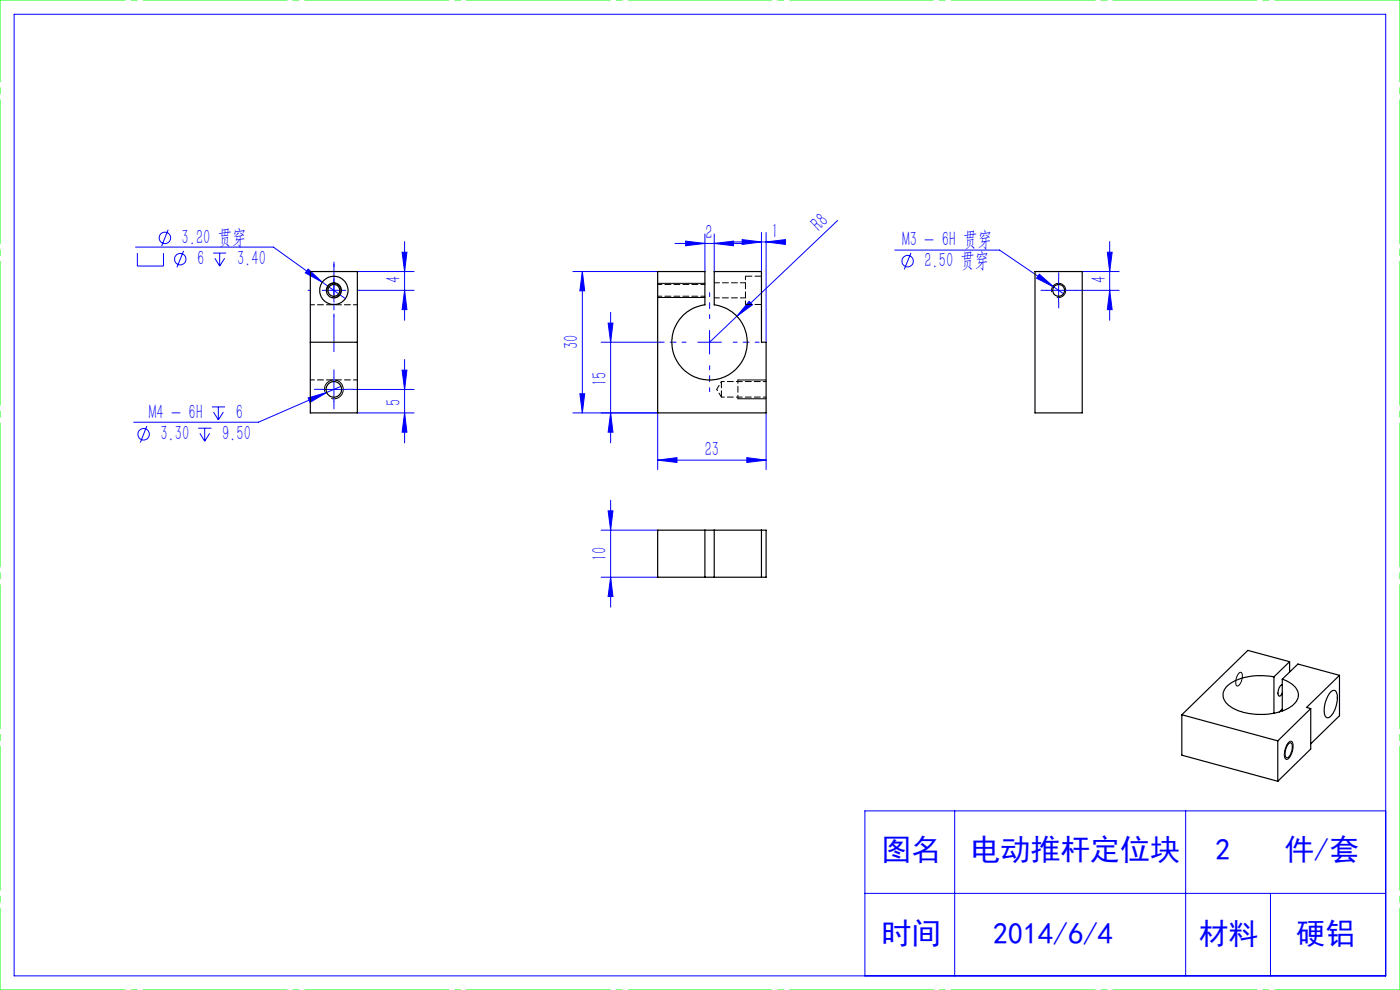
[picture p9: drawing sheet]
<svg xmlns="http://www.w3.org/2000/svg" width="297mm" height="210mm" viewBox="0 0 297 210" stroke-linecap="round" stroke-linejoin="round" font-family="sans-serif">
<g fill="none" stroke="#00f" stroke-width=".21">
<path d="M3 3h291v204h-291zM28.8 52.4h29.2l10.4 7.5M29.1 53.7v2.7h5.6v-2.7M35.7 48.7l-1.4 3.5M38.9 53.2l-1.4 3.5M45.2 53.7h2.8M45.6 54.8l1 1.6M46.6 53.7v2.7M47.7 54.8l-1.1 1.6M65.4 57.1l3 2.8-3.6-2zM68.4 59.9l4.9 3.5M70.8 59.1v5"/>
<path d="M75.8 57.6h12M85.3 53.5h1l-.5 4.1zM85.8 51.3v16.6M121.5 57.6h18M123.5 57.6v30M123.5 57.6l.5 4.1h-1zM143.2 51.6h14.7M145.5 51.1l4 .5-4 .5zM149.5 49.6v8M151.5 51.6l4.1-.5v1zM151.5 49.6v8M155.2 51.3h11.5"/>
<path d="M157.4 50.8l4.1 .5-4.1 .5zM161.5 49.3v8.3M162.5 51.3l4.1-.5v1zM162.5 49.3v23.3M177.7 46.8l-21.4 20.3M189.8 53h22.3l11.5 7.9M193.3 53.6l-1.5 3.5M220.5 58.2l3.1 2.7-3.7-1.9zM224.6 59.1v5M229.6 57.6h7.8M234.9 53.5h1l-.5 4.1zM235.4 51.3v16.6"/>
<path d="M68.3 61.6h5M76.3 61.6h11.5M85.3 78.5h1l-.5 4.1zM85.8 61.6l.5 4.1h-1zM85.8 76.3v17.6M127.5 72.6h12.5M129 68.5h1l-.5 4.1zM129.5 66.2v27.7M148 72.6h5M150.5 70.1v5M156.3 67.1l-5.8 5.5M158.9 63.9l.7 .8-3.3 2.4z"/>
<path d="M222.1 61.6h5M223.6 60.9l2 1.4M228.3 61.6h9.1M235.4 61.6l.5 4.1h-1zM31.2 90.4l-1.4 3.5M42.1 90.8h2.7M42.4 91.9l1 1.7M43.4 90.8v2.8M44.5 91.9l-1.1 1.7M44.9 86.3h2.8M45.3 87.4l1 1.7M46.3 86.3v2.8"/>
<path d="M47.4 87.4l-1.1 1.7M65.4 84.4l3.9-1.2-3.5 2.2zM68.3 82.6h5M69.3 83.2l-14.5 6.4h-26.4M70.8 80.1v5M72.4 81.9l-3.1 1.3M75 82.6h12.8M75.8 87.6h12M85.8 87.6l.5 4.1h-1zM121.5 87.6h18v12M123 83.5h1l-.5 4.1zM129.5 87.6l.5 4.1h-1z"/>
<path d="M139.5 97.6l4.1-.5v1zM139.5 97.6h23M158.4 97.1l4.1 .5-4.1 .5zM162.5 87.6v12M127.5 112.5h12M129 108.4h1l-.5 4.1zM129.5 106.1v22.7M127.5 122.4h12M129.5 122.4l.5 4.1h-1zM202.5 172v35M251.5 172v35M294 172h-110.5v35"/>
<path d="M183.5 189.5h110.5M269.5 189.5v17.5"/>
<circle cx="35" cy="50.5" r="1.21"/>
<circle cx="38.2" cy="55" r="1.2"/>
<circle cx="192.5" cy="55.4" r="1.2"/>
<circle cx="30.5" cy="92.1" r="1.21"/>
</g>
<path d="M69.4 62a1.49 1.49 0 0 1 1.3-1.9 1.49 1.49 0 0 1 1.6 1.6 1.49 1.49 0 0 1-1.9 1.3M139.5 60.1h10M139.5 63.1h10M223.1 62a1.49 1.49 0 0 1 1.3-1.9 1.49 1.49 0 0 1 1.7 1.6 1.49 1.49 0 0 1-1.9 1.3M68.9 83.1a1.99 1.99 0 0 1 1.7-2.5 1.99 1.99 0 0 1 2.2 2.2 1.99 1.99 0 0 1-2.5 1.7M156.5 84.6h6M156.5 80.6h6M262.9 142.7h.1a.49 .49 0 0 1 .5 .1 .49 .49 0 0 1 .1 .6 2.07 2.07 0 0 1-1.2 2.1 2.42 2.42 0 0 1 .5-2.8zM273.3 157.5a.54 .54 0 0 1 .7-.2 .54 .54 0 0 1 .3 .6 3.4 3.4 0 0 1-1.3 3.2 1.51 1.51 0 0 1-.4-2l.4-1.1z" fill="none" stroke="#000" stroke-width=".21"/>
<path d="M70.8 56.6v-.5M224.6 59.1v-1.3M65.8 61.6h-.5M70.8 66.6v.5M75.8 61.6h.5M222.1 61.6h-1.3M224.6 64.1v1.2M227.1 61.6h1.2M68.3 82.6h-1.6M70.8 80.1v-1.7M70.8 85.1v1.6M73.3 82.6h1.7" fill="none" stroke="#00f" stroke-width=".21" stroke-dasharray="30.5 1.3 1.3 1.3"/>
<path d="M156.5 80.6v4" fill="none" stroke="#000" stroke-width=".21" stroke-dasharray="1.3 .6" stroke-dashoffset=".5"/>
<path d="M145.5 72.6h-5.5M150.5 67.6v-5.5M150.5 77.6v5.5M155.5 72.6h5.5" fill="none" stroke="#00f" stroke-width=".21" stroke-dasharray="30.5 1.3 1.3 1.3" stroke-dashoffset="29.6"/>
<path d="M70.8 74.6v-19" fill="none" stroke="#00f" stroke-width=".21" stroke-dasharray="30.5 1.3 1.3 1.3" stroke-dashoffset="22.9"/>
<path d="M0 0h297M0 210h297" fill="none" stroke="#0f0" stroke-width=".21" stroke-dasharray="30.5 1.3 1.3 1.3" stroke-dashoffset="3.9"/>
<path d="M0 210v-210M297 210v-210" fill="none" stroke="#0f0" stroke-width=".21" stroke-dasharray="30.5 1.3 1.3 1.3" stroke-dashoffset="13.1"/>
<g fill="#00f">
<path d="M158.9 63.9l.7 .8-3.3 2.4z"/>
<path d="M162.5 51.3l4.1-.5v1zM157.4 50.8l4.1 .5-4.1 .5z"/>
<path d="M145.5 51.1l4 .5-4 .5zM151.5 51.6l4.1-.5v1zM220.5 58.2l-.6 .8 3.7 1.9zM65.4 84.4l.4 1 3.5-2.2zM65.4 57.1l-.6 .8 3.6 2z"/>
<path d="M139.5 97.6l4.1-.5v1zM158.4 97.1l4.1 .5-4.1 .5z"/>
<path d="M85.8 61.6l.5 4.1h-1zM85.3 53.5h1l-.5 4.1z"/>
<path d="M129.5 87.6l.5 4.1h-1zM129 68.5h1l-.5 4.1z"/>
<path d="M235.4 61.6l.5 4.1h-1zM234.9 53.5h1l-.5 4.1zM129.5 122.4l.5 4.1h-1zM129 108.4h1l-.5 4.1z"/>
<path d="M123.5 57.6l.5 4.1h-1zM123 83.5h1l-.5 4.1zM85.3 78.5h1l-.5 4.1zM85.8 87.6l.5 4.1h-1z"/>
</g>
<g fill="none" stroke="#000" stroke-width=".25">
<path d="M65.8 57.6h10v30h-10zM139.5 57.6h10v7.1a8 8 0 0 0-5.7 12.2 8 8 0 0 0 13.5 0 8 8 0 0 0-5.8-12.2v-7.1h10v15h1v15h-23zM219.6 57.6h10v30h-10zM65.8 72.6h10M149.5 112.5h2M149.5 112.5v9.9M149.5 112.5h-10v9.9h10M151.5 112.5v9.9M151.5 112.5h11v9.9h-11M161.5 112.5v9.9M149.5 122.4h2M250.7 151.6l20.4 5.6"/>
<path d="M250.7 151.6v8.6l20.4 5.5M270.3 143.6a12.6 12.6 0 0 0-9.7 1.7 2.62 2.62 0 0 0 .3 4.5 13.1 13.1 0 0 0 13.1 0 2.71 2.71 0 0 0 1.4-2.6 2.71 2.71 0 0 0-1.7-2.3l-1.7-.8M270.3 143.6v7.7M271.1 157.2v8.5M272 145.3a1.76 1.76 0 0 0-.6 2.4l.3-.2 .3-.5M272 144.1v6.7M272 150.4l-.6 .6M273.4 157.7a.52 .52 0 0 1 .7 0 .52 .52 0 0 1 .1 .7 2.62 2.62 0 0 1-1.2 2.4 1.11 1.11 0 0 1-.3-1.6l.2-.8zM273.6 140.4l-3.3 3.2M273.6 140.4l-8.9-2.4-14 13.6M273.6 140.4v2.1M278.1 150.3l-7 6.9"/>
<path d="M278.1 150.3v8.6l-7 6.8M282.4 146.7a.74 .74 0 0 1 .8-.2 .74 .74 0 0 1 .5 .8 5.6 5.6 0 0 1-1.8 4.9 .81 .81 0 0 1-.9-1 6 6 0 0 1 1.4-4.5zM284.2 143.3l-8.9-2.4-3.3 3.2M284.2 143.3l-7 6.8 .9 .2M284.2 143.3v8.5l-6.1 6"/>
<circle cx="70.8" cy="61.6" r="1.6"/>
<circle cx="70.8" cy="61.6" r="3"/>
<circle cx="70.8" cy="61.6" r="1.24"/>
<circle cx="224.6" cy="61.6" r="1.25"/>
<circle cx="70.8" cy="82.6" r="1.65"/>
</g>
<path d="M158.1 58.6v6" fill="none" stroke="#000" stroke-width=".21" stroke-dasharray="1.3 .6" stroke-dashoffset=".5"/>
<path d="M161.5 58.6h-3.4M158.1 64.6h3.4M153 80.9v3.3" fill="none" stroke="#000" stroke-width=".21" stroke-dasharray="1.3 .6" stroke-dashoffset="-.1"/>
<path d="M153 84.2h9.5M162.5 80.9h-9.5" fill="none" stroke="#000" stroke-width=".21" stroke-dasharray="1.3 .6" stroke-dashoffset=".6"/>
<path d="M152.1 82.6l.9 1.6M153 80.9l-.9 1.7" fill="none" stroke="#000" stroke-width=".21" stroke-dasharray="1.3 .6" stroke-dashoffset="1"/>
<path d="M158.1 60h-6.6M151.5 63.2h6.6" fill="none" stroke="#000" stroke-width=".21" stroke-dasharray="1.3 .6" stroke-dashoffset=".2"/>
<path d="M65.8 64.6h10M139.5 62.8h10M149.5 60.3h-10M65.8 80.6h10" fill="none" stroke="#000" stroke-width=".21" stroke-dasharray="1.3 .6" stroke-dashoffset=".4"/>
<g font-size="6.3" fill="#00f">
<text x="187" y="182.5">图名</text>
<text x="205.9" y="182.5">电动推杆定位块</text>
<text x="257.8" y="182.5">2</text>
<text x="272.5" y="182.5">件/套</text>
<text x="187" y="200.3">时间</text>
<text x="210.7" y="200.3">2014/6/4</text>
<text x="254.3" y="200.3">材料</text>
<text x="274.9" y="200.3">硬铝</text>
</g>
<g font-size="4.4" fill="#00f">
<text x="38.5" y="51.8">3.20 贯穿</text>
<text x="149.7" y="50.7">2</text>
<text x="163.7" y="50.4">1</text>
<text x="173.8" y="49.3" transform="rotate(-44 173.8 49.3)">R8</text>
<text x="191.4" y="52.2">M3 - 6H 贯穿</text>
<text x="41.8" y="56.3">6</text>
<text x="50.3" y="56.3">3.40</text>
<text x="196.1" y="56.7">2.50 贯穿</text>
<text x="85" y="60.1" transform="rotate(-90 85 60.1)">4</text>
<text x="234.6" y="60.1" transform="rotate(-90 234.6 60.1)">4</text>
<text x="122.7" y="74.1" transform="rotate(-90 122.7 74.1)">30</text>
<text x="128.7" y="82" transform="rotate(-90 128.7 82)">15</text>
<text x="31.6" y="88.9">M4 - 6H</text>
<text x="50" y="88.9">6</text>
<text x="85" y="86.2" transform="rotate(-90 85 86.2)">5</text>
<text x="34" y="93.4">3.30</text>
<text x="47.1" y="93.4">9.50</text>
<text x="149.5" y="96.7">23</text>
<text x="128.7" y="119" transform="rotate(-90 128.7 119)">10</text>
</g>
</svg>
